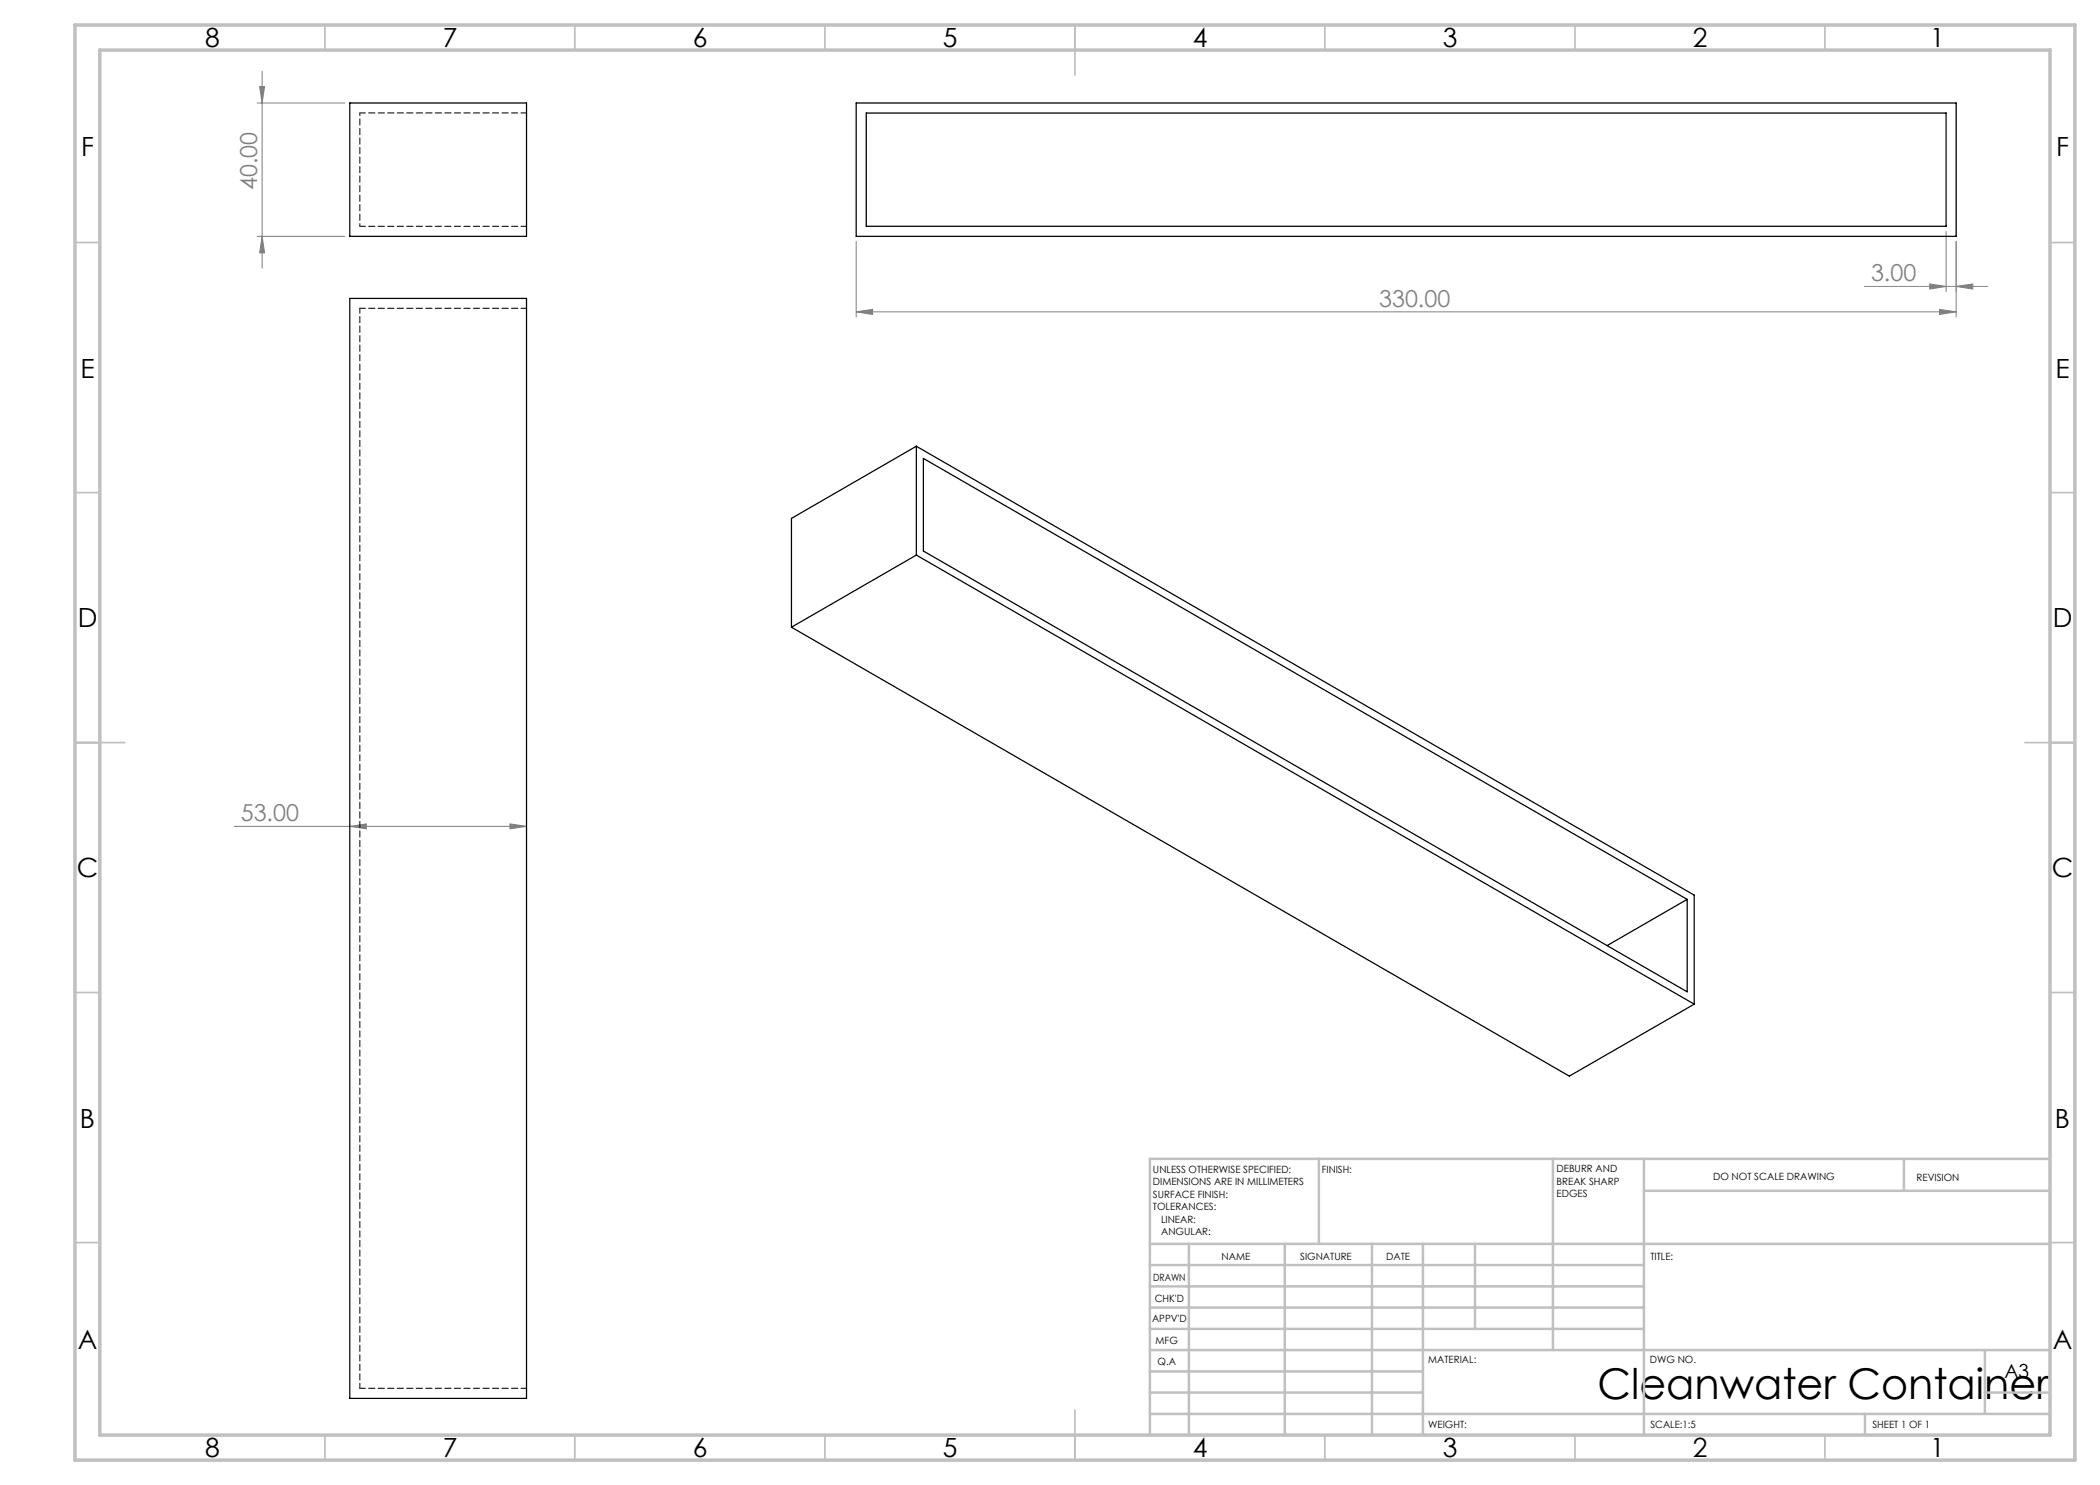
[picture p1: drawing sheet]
<svg xmlns="http://www.w3.org/2000/svg" width="420mm" height="297mm" viewBox="0 0 420 297" stroke-linecap="round" stroke-linejoin="round" font-family="sans-serif">
<g fill="none" stroke="#808080" stroke-width=".2">
<path d="M51.9 17.3h1l-.5 3.3zM52.4 14.2v39.4M51.4 20.6h17.6M51.4 47.3h17.6M52.4 47.3l.5 3.3h-1zM171.2 48.3v15.1M372.9 57.3h24.7M385.9 56.8l3.3 .5-3.3 .5zM389.2 46.3v12M391.2 57.3l3.3-.5v1zM391.2 48.3v15.1M171.2 62.4l3.3-.5v1z"/>
<path d="M171.2 62.4h220M387.9 61.9l3.3 .5-3.3 .5zM46.8 165.3h58.5M70 165.3l3.3-.5v1zM102 164.8l3.3 .5-3.3 .5z"/>
</g>
<g fill="none" stroke="#c0c0c0" stroke-width=".35">
<path d="M65 5v5M115 5v5M165 5v5M215 5v10M265 5v5M315 5v5M365 5v5M15 48.5h5M410 48.5h5M15 98.5h5M410 98.5h5M15 148.5h10"/>
<path d="M405 148.5h10M15 198.5h5M410 198.5h5M15 248.5h5M410 248.5h5M65 287v5M115 287v5M165 287v5M215 282v10M265 287v5M315 287v5M365 287v5"/>
</g>
<g fill="none" stroke="#c0c0c0" stroke-width=".5">
<path d="M263.8 231.8v17M310.6 231.8v38.2M328.8 231.8v55.2M328.8 238.2h81.2M380.8 231.8v6.4M410 231.8h-180v55.2M230 248.8h180M230 257.3h98.8M230 253h98.8M237.8 248.8v38.2M257 248.8v38.2M274.4 248.8v38.2"/>
<path d="M284.6 248.8v38.2M295 248.8v17M230 265.8h98.8M230 261.5h98.8M230 278.5h54.6M230 274.3h54.6M230 270h180M397 278.5h13M397 270v12.8M230 282.8h180M373 282.8v4.2"/>
</g>
<path d="M15 5h400v287h-400zM20 10h390v277h-390z" fill="none" stroke="#c0c0c0" stroke-width=".7"/>
<g fill="#808080">
<path d="M102 164.8l3.3 .5-3.3 .5zM70 165.3l3.3-.5v1z"/>
<path d="M385.9 56.8l3.3 .5-3.3 .5zM391.2 57.3l3.3-.5v1z"/>
<path d="M387.9 61.9l3.3 .5-3.3 .5zM171.2 62.4l3.3-.5v1z"/>
<path d="M51.9 17.3h1l-.5 3.3zM52.4 47.3l.5 3.3h-1z"/>
</g>
<path d="M70 20.6h35.3v26.7h-35.3zM171.2 20.6h220v26.7h-220zM173.2 22.6h216v22.7h-216zM70 59.7h35.3v220h-35.3zM183.3 89.2l-25 14.5v21.7M183.3 89.2v21.8M183.3 89.2l155.5 89.8v21.8M184.7 91.7l152.7 88.2v18.5l-152.7-88.2zM183.3 111l-25 14.4M183.3 111l155.5 89.8M158.3 125.4l155.6 89.8 24.9-14.4M337.4 179.9l-16 9.2" fill="none" stroke="#000" stroke-width=".25"/>
<path d="M72 22.6h33.3M72 45.3h33.3M72 61.7h33.3M72 277.7h33.3" fill="none" stroke="#000" stroke-width=".2" stroke-dasharray="1.3 .6" stroke-dashoffset=".2"/>
<path d="M72 22.6v22.7" fill="none" stroke="#000" stroke-width=".2" stroke-dasharray="1.3 .6" stroke-dashoffset=".7"/>
<path d="M72 61.7v216" fill="none" stroke="#000" stroke-width=".2" stroke-dasharray="1.3 .6" stroke-dashoffset=".3"/>
<text font-size="8.5" x="319.5" y="279.7">Cleanwater Container</text>
<g font-size="5.3">
<text x="41" y="9.5">8</text>
<text x="88.5" y="9.5">7</text>
<text x="138.5" y="9.5">6</text>
<text x="188.5" y="9.5">5</text>
<text x="238.5" y="9.5">4</text>
<text x="288.5" y="9.5">3</text>
<text x="338.5" y="9.5">2</text>
<text x="386" y="9.5">1</text>
<text x="16.2" y="31.2">F</text>
<text x="411.2" y="31.2">F</text>
<text x="16.1" y="75.5">E</text>
<text x="411.1" y="75.5">E</text>
<text x="15.5" y="125.5">D</text>
<text x="410.5" y="125.5">D</text>
<text x="15.4" y="175.5">C</text>
<text x="410.4" y="175.5">C</text>
<text x="16" y="225.5">B</text>
<text x="411" y="225.5">B</text>
<text x="15.5" y="269.7">A</text>
<text x="410.5" y="269.7">A</text>
<text x="41" y="291.5">8</text>
<text x="88.5" y="291.5">7</text>
<text x="138.5" y="291.5">6</text>
<text x="188.5" y="291.5">5</text>
<text x="238.5" y="291.5">4</text>
<text x="288.5" y="291.5">3</text>
<text x="338.5" y="291.5">2</text>
<text x="386" y="291.5">1</text>
</g>
<g font-size="4.7" fill="#808080">
<text x="51.4" y="38.1" transform="rotate(-90 51.4 38.1)">40.00</text>
<text x="374.2" y="56.3">3.00</text>
<text x="275.8" y="61.3">330.00</text>
<text x="48.2" y="164.2">53.00</text>
</g>
<text font-size="3.9" x="400.9" y="275.5">A3</text>
<g font-size="2">
<text x="230.6" y="234.6">UNLESS OTHERWISE SPECIFIED:</text>
<text x="230.6" y="237.1">DIMENSIONS ARE IN MILLIMETERS</text>
<text x="230.6" y="239.6">SURFACE FINISH:</text>
<text x="264.4" y="234.6">FINISH:</text>
<text x="311.3" y="234.5">DEBURR AND</text>
<text x="311.3" y="237">BREAK SHARP</text>
<text x="311.3" y="239.5">EDGES</text>
<text x="342.6" y="236">DO NOT SCALE DRAWING</text>
<text x="383.3" y="236.2">REVISION</text>
<text x="230.6" y="242.1">TOLERANCES:</text>
<text x="232.2" y="244.6">LINEAR:</text>
<text x="232.2" y="247.1">ANGULAR:</text>
<text x="244.3" y="252">NAME</text>
<text x="260" y="251.9">SIGNATURE</text>
<text x="277.2" y="251.9">DATE</text>
<text x="330.1" y="251.9">TITLE:</text>
<text x="230.6" y="256.1">DRAWN</text>
<text x="230.9" y="260.3">CHK'D</text>
<text x="230.4" y="264.4">APPV'D</text>
<text x="231.1" y="268.8">MFG</text>
<text x="231.5" y="273">Q.A</text>
<text x="285.6" y="272.5">MATERIAL:</text>
<text x="330" y="272.5">DWG NO.</text>
<text x="285.6" y="285.5">WEIGHT:</text>
<text x="330.1" y="285.6">SCALE:1:5</text>
<text x="374.5" y="285.6">SHEET 1 OF 1</text>
</g>
</svg>
